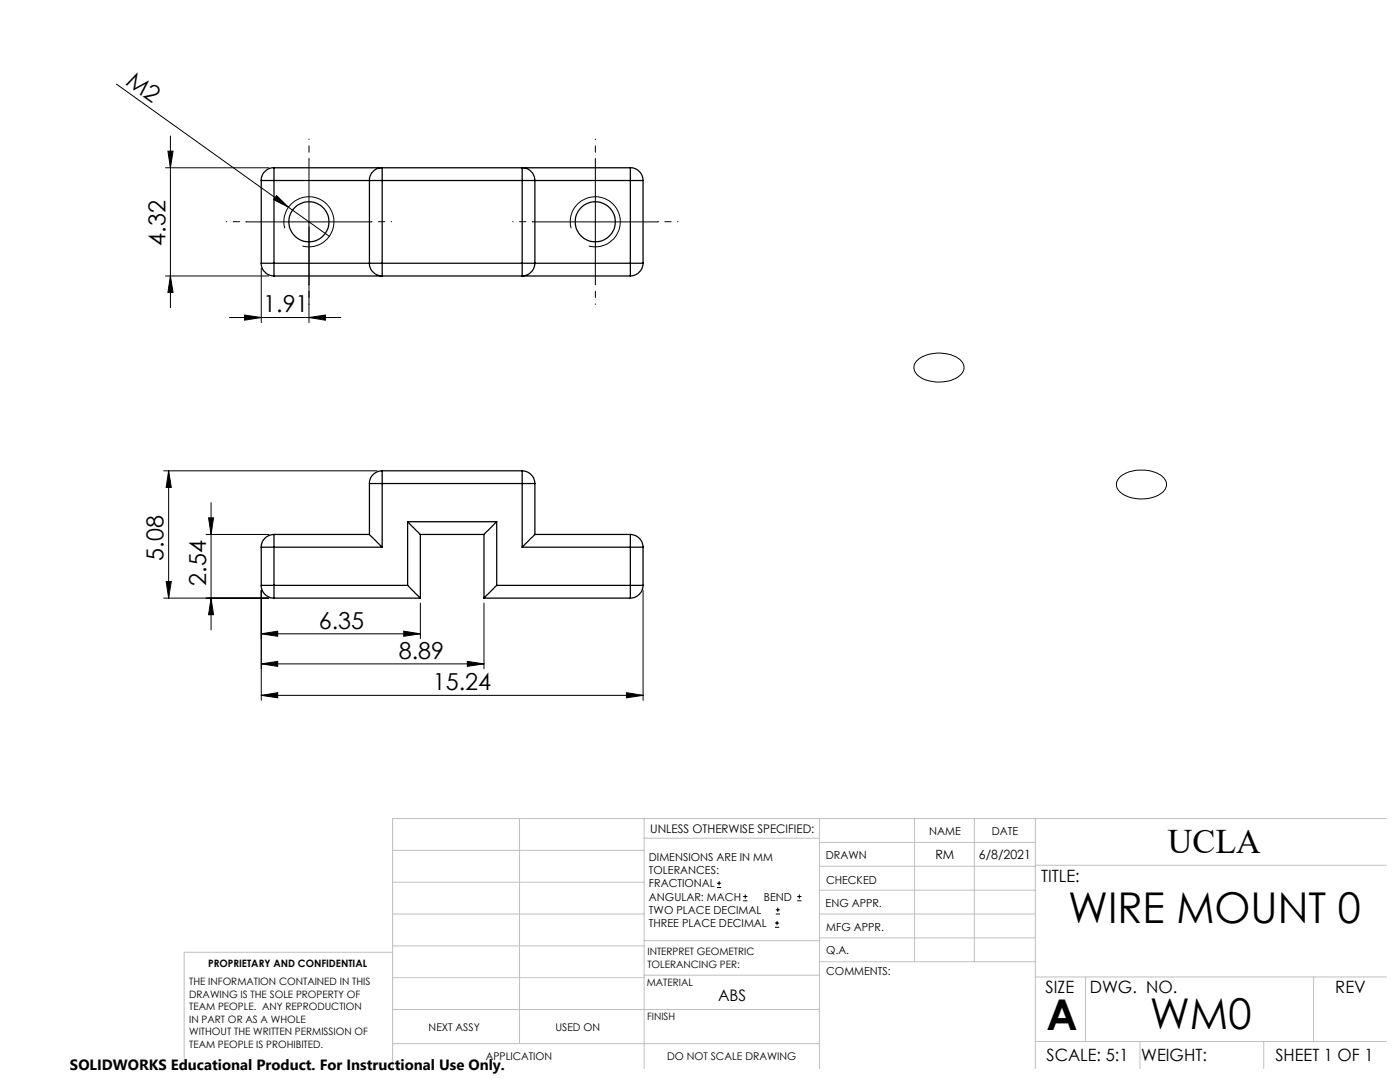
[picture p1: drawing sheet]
<svg xmlns="http://www.w3.org/2000/svg" width="279mm" height="216mm" viewBox="0 0 279 216" stroke-linecap="round" stroke-linejoin="round" font-family="sans-serif">
<g fill="none" stroke="#000" stroke-width=".2">
<path d="M23.2 16.8l42.5 30.4M33 33.5h20.7M33.5 30.2h1l-.5 3.3zM34 27.1v34.3M55.2 39l2.4 2.3-3-1.5zM61.7 31.8v32.6M118.8 31.8v25M33 55.1h20.7M34 55.1l.5 3.2h-1zM49.1 44.3h25.1M52.1 53.5v10.9M56.8 45.5a5 5 0 0 1 4.4-6.2 5 5 0 0 1 5.4 5.4 5 5 0 0 1-6.2 4.4"/>
<path d="M106.3 44.3h25M114 45.5a5 5 0 0 1 4.4-6.2 5 5 0 0 1 5.4 5.4 5 5 0 0 1-6.3 4.4M45.8 63.4h22.2M48.8 62.9l3.3 .5-3.3 .5zM61.7 63.4l3.2-.5v1zM183 72a7.1 7.1 0 0 1 8.8 0 2.06 2.06 0 0 1-.8 3.4 7.4 7.4 0 0 1-7.9-.6 1.89 1.89 0 0 1-.1-2.8zM32.7 93.9h42.5M33.7 93.9l.5 3.4h-1zM33.7 93.9v25.4M223.5 95.2a7.3 7.3 0 0 1 8.7 .1 2.05 2.05 0 0 1-.8 3.4 7.4 7.4 0 0 1-7.9-.6 1.94 1.94 0 0 1 0-2.9zM32.7 119.3h21M33.2 116h1l-.5 3.3z"/>
<path d="M41.1 106.6h12.6M41.6 103.3h1l-.5 3.3zM42.1 119.3l.5 3.4h-1zM42.1 100.3v25.4M52.1 117.8v21.9M128.3 117.8v21.9M52.1 138.7l3.3-.5v1zM52.1 126.5l3.3-.6v1.1zM52.1 132.5l3.3-.5v1zM52.1 138.7h76.2M52.1 126.5h31.8M52.1 132.5h44.5"/>
<path d="M80.6 125.9l3.3 .6-3.3 .5zM83.9 120.3v7.2M93.3 132l3.3 .5-3.3 .5zM96.6 120.3v13.2M125 138.2l3.3 .5-3.3 .5zM143.1 177.1h.8M143.1 176.2h.8M143.5 175.8v.9M148.3 179.7h.9M148.3 178.9h.9M148.7 178.5v.8M159.1 179.7h.8"/>
<path d="M159.1 178.9h.8M159.5 178.5v.8M154.7 185h.8M154.7 184.2h.8M154.8 182.4h.8M154.8 181.5h.8M155.1 183.8v.8M155.2 181.1v.9"/>
</g>
<g fill="none" stroke="#c0c0c0" stroke-width=".2">
<path d="M78.4 176h50.2M78.4 169.7h50.2M103.7 163.3v44.9M128.6 163.3v49.9M128.6 167.3h34.9M163.5 163.3v49.9M163.5 177.6h43.1M163.5 172.9h43.1M163.5 168.1h43.1M182.5 163.3v28.6M194.5 163.3v28.6M206.6 163.3v49.9"/>
<path d="M206.6 172.6h70.1M276.7 163.3h-198.3v49.9M78.4 195.1h50.2M78.4 188.7h50.2M78.4 182.4h50.2M78.4 190h-41.6v23.2M128.6 194.6h35.1M128.6 187.7h35.1M163.5 182.4h43.1M163.5 187.1h43.1M163.7 191.9h42.9M206.6 194.9h70.1"/>
<path d="M216.6 194.9v12.9M262.1 194.9v12.9M78.4 208.2h85.1M78.4 201.4h85.1M206.6 207.8h70.1M227.5 207.8v5.4M252.2 207.8v5.4"/>
</g>
<path d="M61.7 31.7v-4M118.8 31.7v-4M49.2 44.2h-4M61.7 56.7v4M74.2 44.2h4M106.3 44.2h-4M118.8 56.7v4M131.3 44.2h4" fill="none" stroke="#000" stroke-width=".2" stroke-dasharray="15.2 1.3 1.3 1.3" stroke-dashoffset="15.1"/>
<g fill="#000">
<path d="M55.2 39l2.4 2.3-3-1.5z"/>
<path d="M34 55.1l.5 3.2h-1zM33.5 30.2h1l-.5 3.3z"/>
<path d="M42.1 119.3l.5 3.4h-1zM41.6 103.3h1l-.5 3.3zM33.2 116h1l-.5 3.3zM33.7 93.9l.5 3.4h-1z"/>
<path d="M52.1 138.7l3.3-.5v1zM125 138.2l3.3 .5-3.3 .5zM48.8 62.9l3.3 .5-3.3 .5zM61.7 63.4l3.2-.5v1z"/>
<path d="M52.1 126.5l3.3-.6v1.1zM80.6 125.9l3.3 .6-3.3 .5z"/>
<path d="M52.1 132.5l3.3-.5v1zM93.3 132l3.3 .5-3.3 .5z"/>
</g>
<g fill="none" stroke="#000" stroke-width=".25">
<path d="M52.1 36h2.6M52.1 36v16.5M54.7 33.5v2.5M54.7 33.5a2.53 2.53 0 0 0-2.6 2.5M54.7 36v16.5M54.7 33.5h71.1M54.7 36h19M73.7 36a2.53 2.53 0 0 1 2.6-2.5v2.5M73.7 36h2.6M73.7 36v16.5M76.3 36v16.5M76.3 36h27.9"/>
<path d="M104.2 36v-2.4a1.24 1.24 0 0 1 1.5 .3l.8 1 .3 1.1M104.2 36h2.6M104.2 36v16.5M106.8 36v16.5M106.8 36h19M125.8 33.5a2.59 2.59 0 0 1 2.5 2.5M125.8 36h2.5M125.8 33.5v2.5M125.8 36v16.5M128.3 36v16.5M52.1 52.5h2.6M52.1 52.5a2.59 2.59 0 0 0 2.6 2.6"/>
<path d="M54.7 52.5v2.6M54.7 52.5h19M54.7 55.1h71.1M73.7 52.5h2.6M73.7 52.5a2.53 2.53 0 0 0 2.6 2.5v-2.5M76.3 52.5h27.9M104.2 52.5h2.6M104.2 52.5v2.5a2.5 2.5 0 0 0 2.6-2.5M106.8 52.5h19M125.8 52.5h2.5M125.8 52.5v2.6M128.3 52.5a2.66 2.66 0 0 1-2.5 2.6"/>
<path d="M73.7 96.5h2.6M73.7 96.5v10.1M76.3 93.9v2.6M76.3 93.9a2.53 2.53 0 0 0-2.6 2.6M76.3 93.9h27.9M76.3 96.5h27.9M76.3 96.5v12.7M104.2 93.9v2.6M104.2 96.5h2.6M104.2 93.9a2.59 2.59 0 0 1 2.6 2.6M104.2 96.5v12.7M106.8 96.5v10.1"/>
<path d="M52.1 116.8h2.6M52.1 109.2h2.6M52.1 116.8a2.53 2.53 0 0 0 2.6 2.5M52.1 109.2v7.6M54.7 106.6v2.6M54.7 116.8v2.5M54.7 106.6a2.53 2.53 0 0 0-2.6 2.6M54.7 109.2h21.6M54.7 106.6h19M54.7 116.8h26.7M54.7 119.3h29.2M54.7 109.2v7.6"/>
<path d="M73.7 106.6l2.6 2.6M81.4 116.8l2.5 2.5M81.4 104.1l2.5 2.5M81.4 104.1v12.7M81.4 104.1h17.7M83.9 106.6h12.7M83.9 106.6v12.7M96.6 106.6v12.7M96.6 119.3h29.2M99.1 116.8l-2.5 2.5M99.1 104.1l-2.5 2.5M99.1 104.1v12.7"/>
<path d="M99.1 116.8h26.7M104.2 109.2h21.6M106.8 106.6l-2.6 2.6M106.8 106.6h19M125.8 106.6v2.6M125.8 116.8v2.5M125.8 116.8h2.5M125.8 109.2h2.5M125.8 106.6a2.59 2.59 0 0 1 2.5 2.6M125.8 109.2v7.6M128.3 116.8a2.59 2.59 0 0 1-2.5 2.5M128.3 109.2v7.6"/>
<circle cx="61.6" cy="44.3" r="4"/>
<circle cx="118.8" cy="44.3" r="4"/>
</g>
<g font-size="8.5">
<text x="213.2" y="184.2">WIRE MOUNT 0</text>
<text x="208.9" y="205.5">A</text>
<text x="229.4" y="205.4">WM0</text>
</g>
<text font-size="6.9" x="233.1" y="170.1">UCLA</text>
<g font-size="4.7">
<text x="24.9" y="16.7" transform="rotate(36 24.9 16.7)">M2</text>
<text x="33" y="49" transform="rotate(-90 33 49)">4.32</text>
<text x="52.5" y="62.3">1.91</text>
<text x="32.7" y="111.9" transform="rotate(-90 32.7 111.9)">5.08</text>
<text x="41.1" y="116.9" transform="rotate(-90 41.1 116.9)">2.54</text>
<text x="63.6" y="125.4">6.35</text>
<text x="79.6" y="131.4">8.89</text>
<text x="86.4" y="137.7">15.24</text>
</g>
<g font-size="3.4">
<text x="207.8" y="176">TITLE:</text>
<text x="208.7" y="198.1">SIZE</text>
<text x="217.5" y="198.1">DWG. NO.</text>
<text x="266.5" y="198.2">REV</text>
<text x="208.8" y="211.7">SCALE: 5:1</text>
<text x="227.7" y="211.8">WEIGHT:</text>
<text x="254.5" y="211.7">SHEET 1 OF 1</text>
</g>
<text font-size="3.2" x="143.3" y="199.8">ABS</text>
<text font-size="3" x="14" y="213.5">SOLIDWORKS Educational Product. For Instructional Use Only.</text>
<g font-size="2.5">
<text x="186.7" y="171.3">RM</text>
<text x="195.4" y="171.4">6/8/2021</text>
</g>
<text font-size="2.4" x="129.8" y="166.2">UNLESS OTHERWISE SPECIFIED:</text>
<g font-size="2.2">
<text x="185.4" y="166.6">NAME</text>
<text x="197.9" y="166.7">DATE</text>
<text x="129.5" y="171.8">DIMENSIONS ARE IN MM</text>
<text x="164.8" y="171.4">DRAWN</text>
<text x="129.5" y="174.4">TOLERANCES:</text>
<text x="129.5" y="177.1">FRACTIONAL</text>
<text x="129.5" y="179.7">ANGULAR: MACH</text>
<text x="152.5" y="179.7">BEND</text>
<text x="164.9" y="176.3">CHECKED</text>
<text x="129.5" y="182.4">TWO PLACE DECIMAL</text>
<text x="129.5" y="185">THREE PLACE DECIMAL</text>
<text x="164.8" y="181">ENG APPR.</text>
<text x="164.9" y="185.7">MFG APPR.</text>
<text x="164.9" y="190.4">Q.A.</text>
<text x="164.9" y="194.6">COMMENTS:</text>
</g>
<g font-size="2.1">
<text x="85.5" y="205.7">NEXT ASSY</text>
<text x="110.9" y="205.7">USED ON</text>
<text x="96.9" y="211.5">APPLICATION</text>
<text x="133.1" y="211.6">DO NOT SCALE DRAWING</text>
</g>
<g font-size="2">
<text x="129.2" y="190.6">INTERPRET GEOMETRIC</text>
<text x="37.8" y="196.5">THE INFORMATION CONTAINED IN THIS</text>
<text x="41.5" y="192.9">PROPRIETARY AND CONFIDENTIAL</text>
<text x="129.1" y="196.7">MATERIAL</text>
<text x="129.2" y="193.1">TOLERANCING PER:</text>
<text x="37.8" y="199">DRAWING IS THE SOLE PROPERTY OF</text>
<text x="37.8" y="201.6">TEAM PEOPLE. ANY REPRODUCTION</text>
<text x="129.1" y="203.5">FINISH</text>
<text x="37.8" y="204.1">IN PART OR AS A WHOLE</text>
<text x="37.8" y="206.6">WITHOUT THE WRITTEN PERMISSION OF</text>
<text x="37.8" y="209.1">TEAM PEOPLE IS PROHIBITED.</text>
</g>
</svg>
